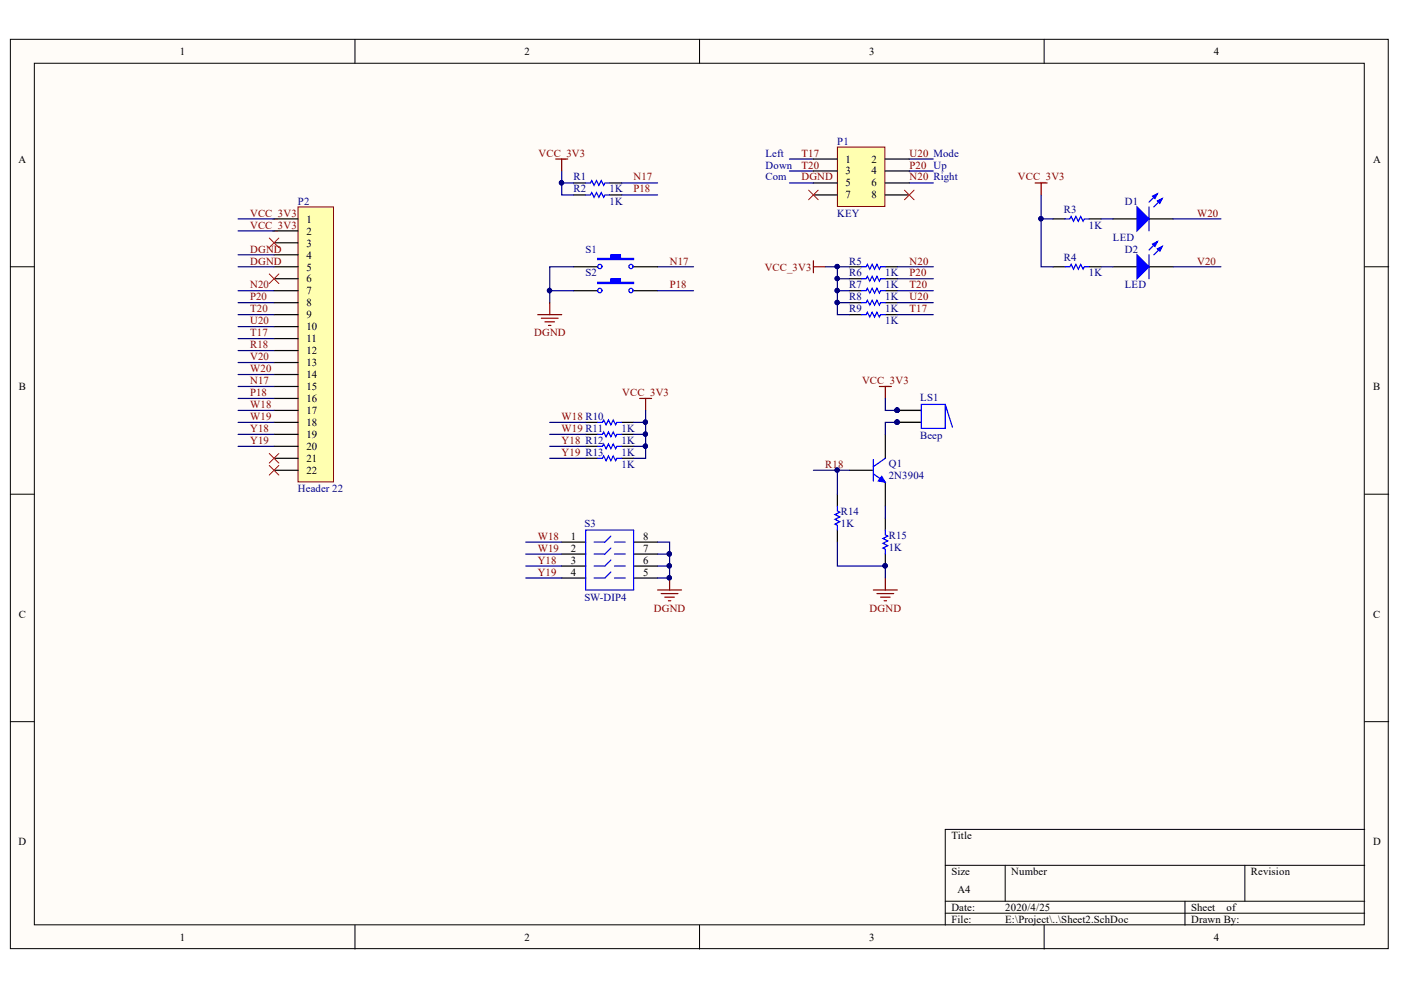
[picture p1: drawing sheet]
# Altium project ControlBoard.PrjPcb
1 sheet, 24 parts. Net scope: global (net labels, ports and power ports of the same name join across sheets).
Board file: PCB2.PcbDoc

## Sheet Sheet2.SchDoc
size A4

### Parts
D1  LED  [LED0805绿]
D2  LED  [LED0805绿]
LS1  Beep  [蜂鸣器]
P1  KEY  [贴片5向按键]
P2  Header 22  [FPC20Pin]
Q1  2N3904  [SOT23]
R1  value 1K  [R0805]  (hidden comment: Res1)
R2  value 1K  [R0805]  (hidden comment: Res1)
R3  value 1K  [R0805]  (hidden comment: Res1)
R4  value 1K  [R0805]  (hidden comment: Res1)
R5  value 1K  [R0805]  (hidden comment: Res1)
R6  value 1K  [R0805]  (hidden comment: Res1)
R7  value 1K  [R0805]  (hidden comment: Res1)
R8  value 1K  [R0805]  (hidden comment: Res1)
R9  value 1K  [R0805]  (hidden comment: Res1)
R10  value 1K  [R0805]  (hidden comment: Res1)
R11  value 1K  [R0805]  (hidden comment: Res1)
R12  value 1K  [R0805]  (hidden comment: Res1)
R13  value 1K  [R0805]  (hidden comment: Res1)
R14  value 1K  [R0805]  (hidden comment: Res1)
R15  value 1K  [R0805]  (hidden comment: Res1)
S1  SW-PB  [贴片按键]  (value not drawn)
S2  SW-PB  [贴片按键]  (value not drawn)
S3  SW-DIP4  [拨码开关4]

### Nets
DGND: P1.5 P2.4 P2.5 R14.1 R15.1 S1.1 S2.1 S3.5 S3.6 S3.7 S3.8
VCC_3V3: LS1.1 LS1.1A P2.1 P2.2 R1.1 R2.1 R3.1 R4.1 R5.1 R6.1 R7.1 R8.1 R9.1 R10.2 R11.2 R12.2 R13.2
N17: P2.15 R1.2 S1.2
N20: P1.6 P2.7 R5.2
P18: P2.16 R2.2 S2.2
P20: P1.4 P2.8 R6.2
R18: P2.12 Q1.B R14.2
T17: P1.1 P2.11 R9.2
T20: P1.3 P2.9 R7.2
U20: P1.2 P2.10 R8.2
V20: D2.2(K) P2.13
W18: P2.17 R10.1 S3.1
W19: P2.18 R11.1 S3.2
W20: D1.2(K) P2.14
Y18: P2.19 R12.1 S3.3
Y19: P2.20 R13.1 S3.4
NetD1_1: D1.1(A) R3.2
NetD2_1: D2.1(A) R4.2
NetLS1_2: LS1.2 Q1.C
NetQ1_E: Q1.E R15.2

Not connected (* = marked no-connect by the designer): P1 7* 8*; P2 3* 6* 21* 22*
